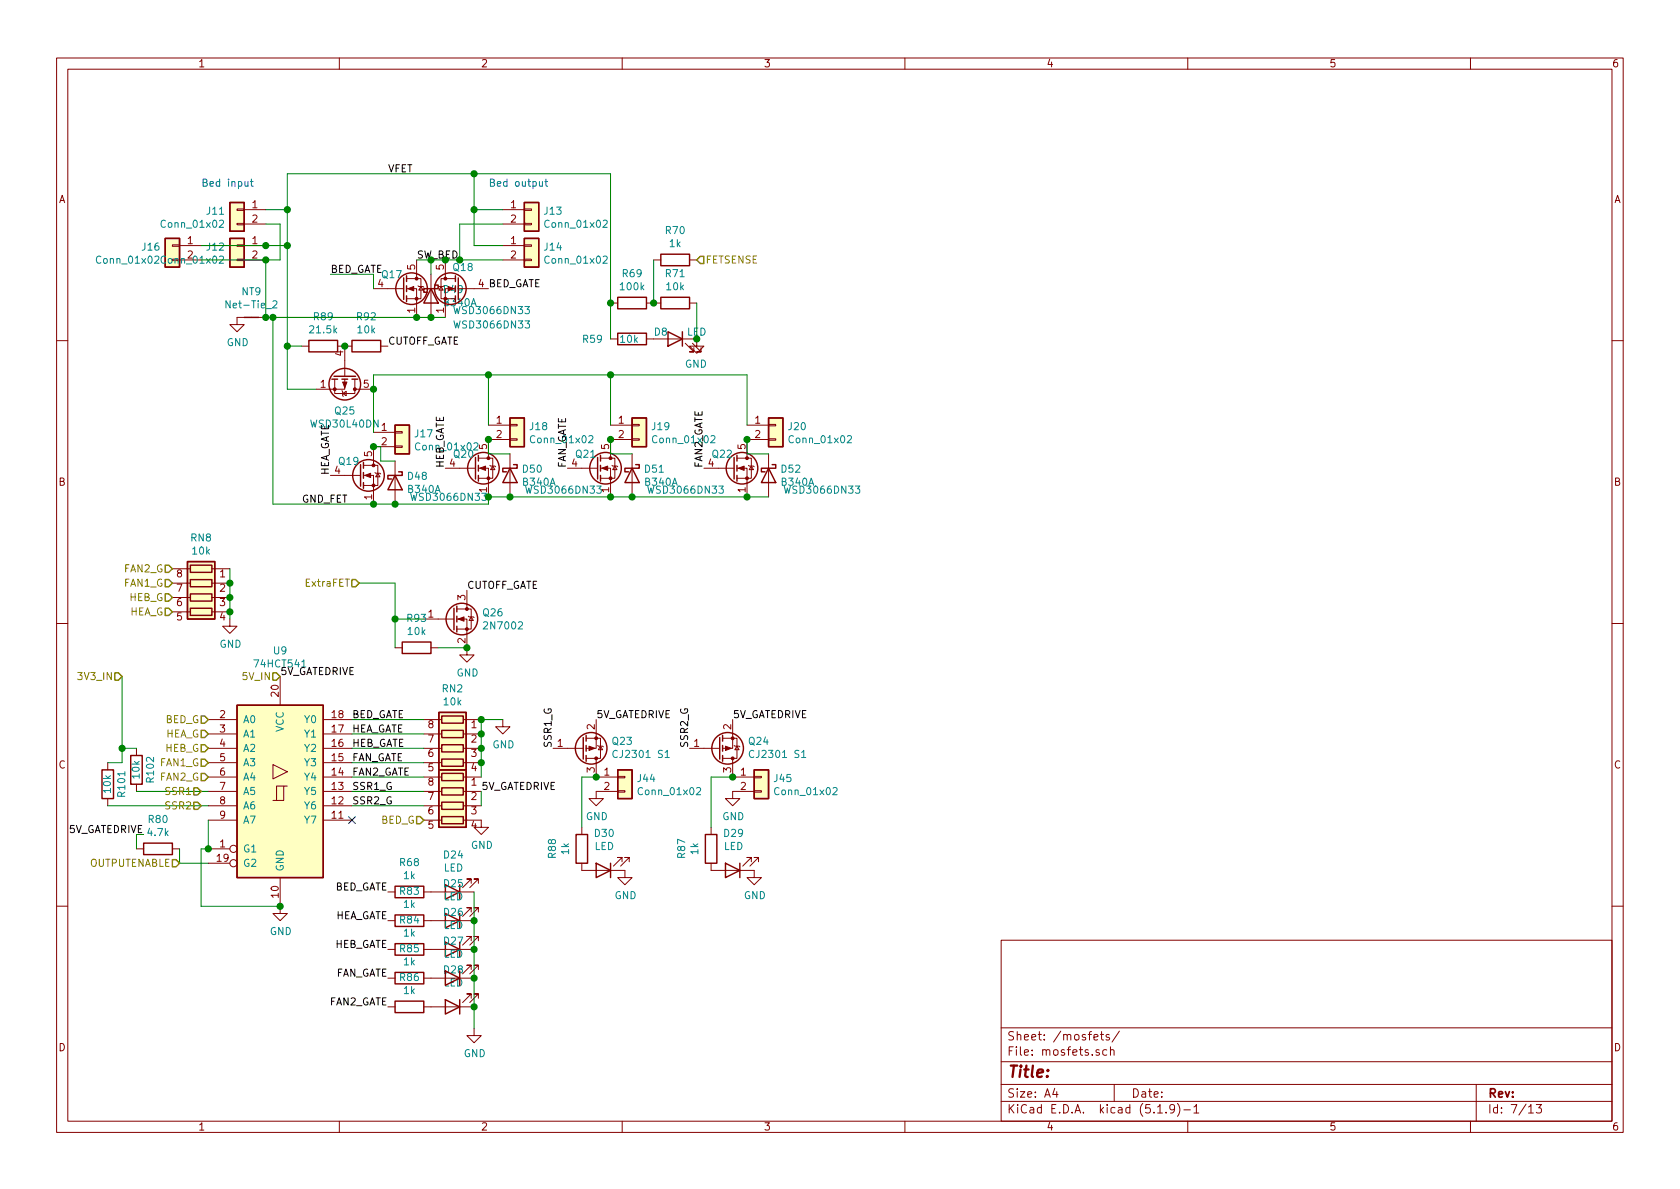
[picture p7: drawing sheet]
EESchema Schematic File Version 4
EELAYER 30 0
EELAYER END
$Descr A4 11693 8268
encoding utf-8
Sheet 3 13
Title ""
Date ""
Rev ""
Comp ""
Comment1 ""
Comment2 ""
Comment3 ""
Comment4 ""
$EndDescr
$Comp
L Transistor_FET:CSD19537Q3 Q?
U 1 1
P 2800 2000
AR Path="/6125523B" Ref="Q?"  Part="1" 
AR Path="/612538A5/6125523B" Ref="Q17"  Part="1" 
F 0 "Q17" H 2650 2100 50  0000 L CNN
F 1 "WSD3066DN33" H 3150 1850 50  0000 L CNN
F 2 "Package_SON:VSON-8_3.3x3.3mm_P0.65mm_NexFET" H 3000 1925 50  0001 L CIN
F 3 "https://datasheet.lcsc.com/lcsc/1809211428_Winsok-Semicon-WSD3066DN33_C148386.pdf" V 2800 2000 50  0001 L CNN
	1    2800 2000
	1    0    0    -1  
$EndComp
$Comp
L Connector_Generic:Conn_01x02 J?
U 1 1
P 3700 1700
AR Path="/6125E0F5" Ref="J?"  Part="1" 
AR Path="/612538A5/6125E0F5" Ref="J14"  Part="1" 
F 0 "J14" H 3780 1692 50  0000 L CNN
F 1 "Conn_01x02" H 3780 1601 50  0000 L CNN
F 2 "smoothieparts:XT30" H 3700 1700 50  0001 C CNN
F 3 "~" H 3700 1700 50  0001 C CNN
	1    3700 1700
	1    0    0    -1  
$EndComp
$Comp
L Connector_Generic:Conn_01x02 J?
U 1 1
P 3700 1450
AR Path="/6125E0FB" Ref="J?"  Part="1" 
AR Path="/612538A5/6125E0FB" Ref="J13"  Part="1" 
F 0 "J13" H 3780 1442 50  0000 L CNN
F 1 "Conn_01x02" H 3780 1351 50  0000 L CNN
F 2 "Connector_PinHeader_2.54mm:PinHeader_1x02_P2.54mm_Vertical" H 3700 1450 50  0001 C CNN
F 3 "~" H 3700 1450 50  0001 C CNN
	1    3700 1450
	1    0    0    -1  
$EndComp
$Comp
L Connector_Generic:Conn_01x02 J?
U 1 1
P 1650 1700
AR Path="/6125F42D" Ref="J?"  Part="1" 
AR Path="/612538A5/6125F42D" Ref="J12"  Part="1" 
F 0 "J12" H 1730 1692 50  0000 L CNN
F 1 "Conn_01x02" H 1730 1601 50  0000 L CNN
F 2 "smoothieparts:XT30" H 1650 1700 50  0001 C CNN
F 3 "~" H 1650 1700 50  0001 C CNN
	1    1650 1700
	-1   0    0    -1  
$EndComp
$Comp
L Connector_Generic:Conn_01x02 J?
U 1 1
P 1650 1450
AR Path="/6125F433" Ref="J?"  Part="1" 
AR Path="/612538A5/6125F433" Ref="J11"  Part="1" 
F 0 "J11" H 1730 1442 50  0000 L CNN
F 1 "Conn_01x02" H 1730 1351 50  0000 L CNN
F 2 "Connector_PinHeader_2.54mm:PinHeader_1x02_P2.54mm_Vertical" H 1650 1450 50  0001 C CNN
F 3 "~" H 1650 1450 50  0001 C CNN
	1    1650 1450
	-1   0    0    -1  
$EndComp
Wire Wire Line
	3500 1700 3300 1700
Wire Wire Line
	3300 1700 3300 1450
Wire Wire Line
	3300 1200 2000 1200
Wire Wire Line
	2000 1200 2000 1450
Wire Wire Line
	2000 1700 1850 1700
Wire Wire Line
	1850 1450 2000 1450
Connection ~ 2000 1450
Wire Wire Line
	2000 1450 2000 1700
Wire Wire Line
	3500 1450 3300 1450
Connection ~ 3300 1450
Wire Wire Line
	3300 1450 3300 1200
Text Notes 1400 1300 0    50   ~ 0
Bed input
Text Notes 3400 1300 0    50   ~ 0
Bed output
$Comp
L Transistor_FET:CSD19537Q3 Q?
U 1 1
P 3200 2000
AR Path="/6126756B" Ref="Q?"  Part="1" 
AR Path="/612538A5/6126756B" Ref="Q18"  Part="1" 
F 0 "Q18" H 3100 2150 50  0000 L CNN
F 1 "WSD3066DN33" H 2700 1750 50  0000 L CNN
F 2 "Package_SON:VSON-8_3.3x3.3mm_P0.65mm_NexFET" H 3400 1925 50  0001 L CIN
F 3 "https://datasheet.lcsc.com/lcsc/1809211428_Winsok-Semicon-WSD3066DN33_C148386.pdf" V 3200 2000 50  0001 L CNN
	1    3200 2000
	-1   0    0    -1  
$EndComp
Wire Wire Line
	3500 1800 3200 1800
Wire Wire Line
	3500 1550 3200 1550
Wire Wire Line
	3200 1550 3200 1800
Connection ~ 3200 1800
Wire Wire Line
	3200 1800 3100 1800
Wire Wire Line
	3100 1800 3000 1800
Connection ~ 3100 1800
Wire Wire Line
	3100 2200 3000 2200
Wire Wire Line
	1850 2200 1850 1800
Connection ~ 2900 2200
$Comp
L power:GND #PWR05
U 1 1
P 1650 2200
F 0 "#PWR05" H 1650 1950 50  0001 C CNN
F 1 "GND" H 1655 2027 50  0000 C CNN
F 2 "" H 1650 2200 50  0001 C CNN
F 3 "" H 1650 2200 50  0001 C CNN
	1    1650 2200
	1    0    0    -1  
$EndComp
Connection ~ 1850 2200
Wire Wire Line
	2600 2000 2600 1900
Wire Wire Line
	2600 1900 2300 1900
Text Label 3400 2000 0    50   ~ 0
BED_GATE
Text Label 2300 1900 0    50   ~ 0
BED_GATE
$Comp
L 74xx:74HCT541 U9
U 1 1
P 1950 5500
F 0 "U9" H 1950 6481 50  0000 C CNN
F 1 "74HCT541" H 1950 6390 50  0000 C CNN
F 2 "Package_SO:TSSOP-20_4.4x6.5mm_P0.65mm" H 1950 5500 50  0001 C CNN
F 3 "http://www.ti.com/lit/gpn/sn74HCT541" H 1950 5500 50  0001 C CNN
	1    1950 5500
	1    0    0    -1  
$EndComp
Wire Wire Line
	1850 1550 1950 1550
Wire Wire Line
	1950 1550 1950 1800
Wire Wire Line
	1950 1800 1850 1800
Connection ~ 1850 1800
Text Label 2450 5000 0    50   ~ 0
BED_GATE
Text Label 2450 5100 0    50   ~ 0
HEA_GATE
Text Label 2450 5200 0    50   ~ 0
HEB_GATE
Text Label 2450 5300 0    50   ~ 0
FAN_GATE
$Comp
L power:GND #PWR04
U 1 1
P 1950 6300
F 0 "#PWR04" H 1950 6050 50  0001 C CNN
F 1 "GND" H 1955 6127 50  0000 C CNN
F 2 "" H 1950 6300 50  0001 C CNN
F 3 "" H 1950 6300 50  0001 C CNN
	1    1950 6300
	1    0    0    -1  
$EndComp
$Comp
L Transistor_FET:CSD19537Q3 Q?
U 1 1
P 2500 3300
AR Path="/612E2D93" Ref="Q?"  Part="1" 
AR Path="/612538A5/612E2D93" Ref="Q19"  Part="1" 
F 0 "Q19" H 2350 3400 50  0000 L CNN
F 1 "WSD3066DN33" H 2850 3150 50  0000 L CNN
F 2 "Package_SON:VSON-8_3.3x3.3mm_P0.65mm_NexFET" H 2700 3225 50  0001 L CIN
F 3 "https://datasheet.lcsc.com/lcsc/1809211428_Winsok-Semicon-WSD3066DN33_C148386.pdf" V 2500 3300 50  0001 L CNN
	1    2500 3300
	1    0    0    -1  
$EndComp
$Comp
L Transistor_FET:CSD19537Q3 Q?
U 1 1
P 3300 3250
AR Path="/61306091" Ref="Q?"  Part="1" 
AR Path="/612538A5/61306091" Ref="Q20"  Part="1" 
F 0 "Q20" H 3150 3350 50  0000 L CNN
F 1 "WSD3066DN33" H 3650 3100 50  0000 L CNN
F 2 "Package_SON:VSON-8_3.3x3.3mm_P0.65mm_NexFET" H 3500 3175 50  0001 L CIN
F 3 "https://datasheet.lcsc.com/lcsc/1809211428_Winsok-Semicon-WSD3066DN33_C148386.pdf" V 3300 3250 50  0001 L CNN
	1    3300 3250
	1    0    0    -1  
$EndComp
$Comp
L Transistor_FET:CSD19537Q3 Q?
U 1 1
P 4150 3250
AR Path="/61306E46" Ref="Q?"  Part="1" 
AR Path="/612538A5/61306E46" Ref="Q21"  Part="1" 
F 0 "Q21" H 4000 3350 50  0000 L CNN
F 1 "WSD3066DN33" H 4500 3100 50  0000 L CNN
F 2 "Package_SON:VSON-8_3.3x3.3mm_P0.65mm_NexFET" H 4350 3175 50  0001 L CIN
F 3 "https://datasheet.lcsc.com/lcsc/1809211428_Winsok-Semicon-WSD3066DN33_C148386.pdf" V 4150 3250 50  0001 L CNN
	1    4150 3250
	1    0    0    -1  
$EndComp
$Comp
L Transistor_FET:CSD19537Q3 Q?
U 1 1
P 5100 3250
AR Path="/613075E7" Ref="Q?"  Part="1" 
AR Path="/612538A5/613075E7" Ref="Q22"  Part="1" 
F 0 "Q22" H 4950 3350 50  0000 L CNN
F 1 "WSD3066DN33" H 5450 3100 50  0000 L CNN
F 2 "Package_SON:VSON-8_3.3x3.3mm_P0.65mm_NexFET" H 5300 3175 50  0001 L CIN
F 3 "https://datasheet.lcsc.com/lcsc/1809211428_Winsok-Semicon-WSD3066DN33_C148386.pdf" V 5100 3250 50  0001 L CNN
	1    5100 3250
	1    0    0    -1  
$EndComp
$Comp
L Device:R_Pack04 RN2
U 1 1
P 3150 5200
F 0 "RN2" V 2733 5200 50  0000 C CNN
F 1 "10k" V 2824 5200 50  0000 C CNN
F 2 "Resistor_SMD:R_Array_Concave_4x0603" V 3425 5200 50  0001 C CNN
F 3 "~" H 3150 5200 50  0001 C CNN
	1    3150 5200
	0    -1   1    0   
$EndComp
Wire Wire Line
	2950 5300 2450 5300
Wire Wire Line
	2450 5200 2950 5200
Text Label 2450 5400 0    50   ~ 0
FAN2_GATE
Wire Wire Line
	2450 5400 2950 5400
Wire Wire Line
	2950 5100 2450 5100
Wire Wire Line
	3350 5100 3350 5200
Connection ~ 3350 5200
Wire Wire Line
	3350 5200 3350 5300
Connection ~ 3350 5300
Wire Wire Line
	3350 5300 3350 5400
$Comp
L Connector_Generic:Conn_01x02 J?
U 1 1
P 4450 2950
AR Path="/613161CE" Ref="J?"  Part="1" 
AR Path="/612538A5/613161CE" Ref="J19"  Part="1" 
F 0 "J19" H 4530 2942 50  0000 L CNN
F 1 "Conn_01x02" H 4530 2851 50  0000 L CNN
F 2 "Connector_Molex:Molex_KK-254_AE-6410-02A_1x02_P2.54mm_Vertical" H 4450 2950 50  0001 C CNN
F 3 "~" H 4450 2950 50  0001 C CNN
	1    4450 2950
	1    0    0    -1  
$EndComp
$Comp
L Connector_Generic:Conn_01x02 J?
U 1 1
P 5400 2950
AR Path="/61317005" Ref="J?"  Part="1" 
AR Path="/612538A5/61317005" Ref="J20"  Part="1" 
F 0 "J20" H 5480 2942 50  0000 L CNN
F 1 "Conn_01x02" H 5480 2851 50  0000 L CNN
F 2 "Connector_Molex:Molex_KK-254_AE-6410-02A_1x02_P2.54mm_Vertical" H 5400 2950 50  0001 C CNN
F 3 "~" H 5400 2950 50  0001 C CNN
	1    5400 2950
	1    0    0    -1  
$EndComp
Wire Wire Line
	5200 2950 5200 2600
Wire Wire Line
	5200 2600 4250 2600
Wire Wire Line
	4250 2950 4250 2600
Connection ~ 4250 2600
Wire Wire Line
	4250 2600 3400 2600
$Comp
L Connector_Generic:Conn_01x02 J?
U 1 1
P 2800 3000
AR Path="/6131A6B6" Ref="J?"  Part="1" 
AR Path="/612538A5/6131A6B6" Ref="J17"  Part="1" 
F 0 "J17" H 2880 2992 50  0000 L CNN
F 1 "Conn_01x02" H 2880 2901 50  0000 L CNN
F 2 "smoothieparts:CONN_SFET" H 2800 3000 50  0001 C CNN
F 3 "~" H 2800 3000 50  0001 C CNN
	1    2800 3000
	1    0    0    -1  
$EndComp
$Comp
L Connector_Generic:Conn_01x02 J?
U 1 1
P 3600 2950
AR Path="/6131B16D" Ref="J?"  Part="1" 
AR Path="/612538A5/6131B16D" Ref="J18"  Part="1" 
F 0 "J18" H 3680 2942 50  0000 L CNN
F 1 "Conn_01x02" H 3680 2851 50  0000 L CNN
F 2 "smoothieparts:CONN_SFET" H 3600 2950 50  0001 C CNN
F 3 "~" H 3600 2950 50  0001 C CNN
	1    3600 2950
	1    0    0    -1  
$EndComp
Wire Wire Line
	3400 2950 3400 2600
Connection ~ 3400 2600
Wire Wire Line
	3400 2600 2600 2600
Wire Wire Line
	2600 3000 2600 2700
Wire Wire Line
	2600 3500 2750 3500
Wire Wire Line
	3400 3500 3400 3450
Connection ~ 2600 3500
Wire Wire Line
	3400 3450 3550 3450
Connection ~ 3400 3450
Connection ~ 4250 3450
Wire Wire Line
	4250 3450 4400 3450
Text Label 3950 3250 1    50   ~ 0
FAN_GATE
Text Label 4900 3250 1    50   ~ 0
FAN2_GATE
Text Label 2300 3300 1    50   ~ 0
HEA_GATE
Text Label 3100 3250 1    50   ~ 0
HEB_GATE
Wire Wire Line
	2600 3500 1900 3500
$Comp
L Device:Net-Tie_2 NT9
U 1 1
P 1750 2200
F 0 "NT9" H 1750 2381 50  0000 C CNN
F 1 "Net-Tie_2" H 1750 2290 50  0000 C CNN
F 2 "NetTie:NetTie-2_SMD_Pad0.5mm" H 1750 2200 50  0001 C CNN
F 3 "~" H 1750 2200 50  0001 C CNN
	1    1750 2200
	1    0    0    -1  
$EndComp
Wire Wire Line
	1850 2200 1900 2200
Text HLabel 1450 5000 0    50   Input ~ 0
BED_G
Text HLabel 1450 5100 0    50   Input ~ 0
HEA_G
Text HLabel 1450 5200 0    50   Input ~ 0
HEB_G
Text HLabel 1450 5300 0    50   Input ~ 0
FAN1_G
Text HLabel 1450 5400 0    50   Input ~ 0
FAN2_G
Text HLabel 850  4700 0    50   Input ~ 0
3V3_IN
Text HLabel 1400 5500 0    50   Input ~ 0
SSR1
Text HLabel 1400 5600 0    50   Input ~ 0
SSR2
Text HLabel 2500 4050 0    50   Input ~ 0
ExtraFET
Wire Wire Line
	2950 5500 2450 5500
Wire Wire Line
	2950 5600 2450 5600
$Comp
L Device:R R?
U 1 1
P 4400 2350
AR Path="/6313B650" Ref="R?"  Part="1" 
AR Path="/612538A5/6313B650" Ref="R59"  Part="1" 
F 0 "R59" V 4400 2550 50  0000 L CNN
F 1 "10k" V 4400 2300 50  0000 L CNN
F 2 "Resistor_SMD:R_0402_1005Metric" V 4330 2350 50  0001 C CNN
F 3 "~" H 4400 2350 50  0001 C CNN
	1    4400 2350
	0    -1   1    0   
$EndComp
$Comp
L Device:LED D?
U 1 1
P 4700 2350
AR Path="/6313B656" Ref="D?"  Part="1" 
AR Path="/612538A5/6313B656" Ref="D8"  Part="1" 
F 0 "D8" H 4800 2400 50  0000 C CNN
F 1 "LED" H 4550 2400 50  0000 C CNN
F 2 "LED_SMD:LED_0603_1608Metric" H 4700 2350 50  0001 C CNN
F 3 "~" H 4700 2350 50  0001 C CNN
	1    4700 2350
	-1   0    0    -1  
$EndComp
$Comp
L power:GND #PWR?
U 1 1
P 4850 2350
AR Path="/6313B65C" Ref="#PWR?"  Part="1" 
AR Path="/60D8BE45/6313B65C" Ref="#PWR?"  Part="1" 
AR Path="/612538A5/6313B65C" Ref="#PWR042"  Part="1" 
F 0 "#PWR042" H 4850 2100 50  0001 C CNN
F 1 "GND" H 4855 2177 50  0000 C CNN
F 2 "" H 4850 2350 50  0001 C CNN
F 3 "" H 4850 2350 50  0001 C CNN
	1    4850 2350
	-1   0    0    -1  
$EndComp
$Comp
L Device:R R69
U 1 1
P 4400 2100
F 0 "R69" V 4193 2100 50  0000 C CNN
F 1 "100k" V 4284 2100 50  0000 C CNN
F 2 "Resistor_SMD:R_0402_1005Metric" V 4330 2100 50  0001 C CNN
F 3 "~" H 4400 2100 50  0001 C CNN
	1    4400 2100
	0    1    1    0   
$EndComp
$Comp
L Device:R R71
U 1 1
P 4700 2100
F 0 "R71" V 4493 2100 50  0000 C CNN
F 1 "10k" V 4584 2100 50  0000 C CNN
F 2 "Resistor_SMD:R_0402_1005Metric" V 4630 2100 50  0001 C CNN
F 3 "~" H 4700 2100 50  0001 C CNN
	1    4700 2100
	0    1    1    0   
$EndComp
Wire Wire Line
	4850 2100 4850 2350
Connection ~ 4850 2350
Wire Wire Line
	4250 2100 4250 2350
$Comp
L Device:R R70
U 1 1
P 4700 1800
F 0 "R70" V 4493 1800 50  0000 C CNN
F 1 "1k" V 4584 1800 50  0000 C CNN
F 2 "Resistor_SMD:R_0402_1005Metric" V 4630 1800 50  0001 C CNN
F 3 "~" H 4700 1800 50  0001 C CNN
	1    4700 1800
	0    1    1    0   
$EndComp
Wire Wire Line
	4550 1800 4550 2100
Connection ~ 4550 2100
Text HLabel 4850 1800 2    50   Input ~ 0
FETSENSE
Text HLabel 1250 6000 0    50   Input ~ 0
OUTPUTENABLE
Wire Wire Line
	850  4700 850  5200
$Comp
L Device:R R80
U 1 1
P 1100 5900
F 0 "R80" V 893 5900 50  0000 C CNN
F 1 "4.7k" V 984 5900 50  0000 C CNN
F 2 "Resistor_SMD:R_0402_1005Metric" V 1030 5900 50  0001 C CNN
F 3 "~" H 1100 5900 50  0001 C CNN
	1    1100 5900
	0    1    1    0   
$EndComp
Wire Wire Line
	3350 5100 3350 5000
Connection ~ 3350 5100
Wire Wire Line
	2950 5000 2450 5000
Wire Wire Line
	1250 6000 1450 6000
Wire Wire Line
	1450 5900 1400 5900
Wire Wire Line
	1400 6300 1950 6300
Wire Wire Line
	1400 5900 1400 6300
Connection ~ 1950 6300
Wire Wire Line
	3350 5000 3500 5000
Connection ~ 3350 5000
$Comp
L power:GND #PWR0118
U 1 1
P 3500 5000
F 0 "#PWR0118" H 3500 4750 50  0001 C CNN
F 1 "GND" H 3505 4827 50  0000 C CNN
F 2 "" H 3500 5000 50  0001 C CNN
F 3 "" H 3500 5000 50  0001 C CNN
	1    3500 5000
	1    0    0    -1  
$EndComp
$Comp
L Transistor_FET:AO3401A Q23
U 1 1
P 4050 5200
F 0 "Q23" H 4254 5154 50  0000 L CNN
F 1 "CJ2301 S1" H 4254 5245 50  0000 L CNN
F 2 "Package_TO_SOT_SMD:SOT-23" H 4250 5125 50  0001 L CIN
F 3 "http://www.aosmd.com/pdfs/datasheet/AO3401A.pdf" H 4050 5200 50  0001 L CNN
	1    4050 5200
	1    0    0    1   
$EndComp
$Comp
L Transistor_FET:AO3401A Q24
U 1 1
P 5000 5200
F 0 "Q24" H 5204 5154 50  0000 L CNN
F 1 "CJ2301 S1" H 5204 5245 50  0000 L CNN
F 2 "Package_TO_SOT_SMD:SOT-23" H 5200 5125 50  0001 L CIN
F 3 "http://www.aosmd.com/pdfs/datasheet/AO3401A.pdf" H 5000 5200 50  0001 L CNN
	1    5000 5200
	1    0    0    1   
$EndComp
Text HLabel 1950 4700 0    50   Input ~ 0
5V_IN
Text Label 1950 4700 0    50   ~ 0
5V_GATEDRIVE
Text Label 3350 5500 0    50   ~ 0
5V_GATEDRIVE
Text Label 5100 5000 0    50   ~ 0
5V_GATEDRIVE
Text Label 4150 5000 0    50   ~ 0
5V_GATEDRIVE
Text Label 3850 5200 1    50   ~ 0
SSR1_G
Text Label 4800 5200 1    50   ~ 0
SSR2_G
$Comp
L Connector_Generic:Conn_01x02 J?
U 1 1
P 4350 5400
AR Path="/63B6D3F0" Ref="J?"  Part="1" 
AR Path="/612538A5/63B6D3F0" Ref="J44"  Part="1" 
F 0 "J44" H 4430 5392 50  0000 L CNN
F 1 "Conn_01x02" H 4430 5301 50  0000 L CNN
F 2 "Connector_PinHeader_2.54mm:PinHeader_1x02_P2.54mm_Vertical" H 4350 5400 50  0001 C CNN
F 3 "~" H 4350 5400 50  0001 C CNN
	1    4350 5400
	1    0    0    -1  
$EndComp
$Comp
L Connector_Generic:Conn_01x02 J?
U 1 1
P 5300 5400
AR Path="/63B70186" Ref="J?"  Part="1" 
AR Path="/612538A5/63B70186" Ref="J45"  Part="1" 
F 0 "J45" H 5380 5392 50  0000 L CNN
F 1 "Conn_01x02" H 5380 5301 50  0000 L CNN
F 2 "Connector_PinHeader_2.54mm:PinHeader_1x02_P2.54mm_Vertical" H 5300 5400 50  0001 C CNN
F 3 "~" H 5300 5400 50  0001 C CNN
	1    5300 5400
	1    0    0    -1  
$EndComp
$Comp
L power:GND #PWR0147
U 1 1
P 4150 5500
F 0 "#PWR0147" H 4150 5250 50  0001 C CNN
F 1 "GND" H 4155 5327 50  0000 C CNN
F 2 "" H 4150 5500 50  0001 C CNN
F 3 "" H 4150 5500 50  0001 C CNN
	1    4150 5500
	1    0    0    -1  
$EndComp
$Comp
L power:GND #PWR0148
U 1 1
P 5100 5500
F 0 "#PWR0148" H 5100 5250 50  0001 C CNN
F 1 "GND" H 5105 5327 50  0000 C CNN
F 2 "" H 5100 5500 50  0001 C CNN
F 3 "" H 5100 5500 50  0001 C CNN
	1    5100 5500
	1    0    0    -1  
$EndComp
Text Label 2450 5500 0    50   ~ 0
SSR1_G
Text Label 2450 5600 0    50   ~ 0
SSR2_G
Wire Wire Line
	1900 3500 1900 2200
Connection ~ 1900 2200
Wire Wire Line
	1900 2200 2900 2200
Connection ~ 2000 1700
Text Label 2700 1200 0    50   ~ 0
VFET
Text Label 2900 1800 0    50   ~ 0
SW_BED
Text Label 2100 3500 0    50   ~ 0
GND_FET
Text Label 2700 6200 2    50   ~ 0
BED_GATE
Text Label 2700 6400 2    50   ~ 0
HEA_GATE
Text Label 2700 6600 2    50   ~ 0
HEB_GATE
Text Label 2700 6800 2    50   ~ 0
FAN_GATE
Text Label 2700 7000 2    50   ~ 0
FAN2_GATE
$Comp
L Device:LED D24
U 1 1
P 3150 6200
F 0 "D24" H 3143 5945 50  0000 C CNN
F 1 "LED" H 3143 6036 50  0000 C CNN
F 2 "LED_SMD:LED_0603_1608Metric" H 3150 6200 50  0001 C CNN
F 3 "~" H 3150 6200 50  0001 C CNN
	1    3150 6200
	-1   0    0    1   
$EndComp
$Comp
L Device:R R68
U 1 1
P 2850 6200
F 0 "R68" V 2643 6200 50  0000 C CNN
F 1 "1k" V 2734 6200 50  0000 C CNN
F 2 "Resistor_SMD:R_0402_1005Metric" V 2780 6200 50  0001 C CNN
F 3 "~" H 2850 6200 50  0001 C CNN
	1    2850 6200
	0    1    1    0   
$EndComp
$Comp
L Device:R R83
U 1 1
P 2850 6400
F 0 "R83" V 2643 6400 50  0000 C CNN
F 1 "1k" V 2734 6400 50  0000 C CNN
F 2 "Resistor_SMD:R_0402_1005Metric" V 2780 6400 50  0001 C CNN
F 3 "~" H 2850 6400 50  0001 C CNN
	1    2850 6400
	0    1    1    0   
$EndComp
$Comp
L Device:R R84
U 1 1
P 2850 6600
F 0 "R84" V 2643 6600 50  0000 C CNN
F 1 "1k" V 2734 6600 50  0000 C CNN
F 2 "Resistor_SMD:R_0402_1005Metric" V 2780 6600 50  0001 C CNN
F 3 "~" H 2850 6600 50  0001 C CNN
	1    2850 6600
	0    1    1    0   
$EndComp
$Comp
L Device:R R85
U 1 1
P 2850 6800
F 0 "R85" V 2643 6800 50  0000 C CNN
F 1 "1k" V 2734 6800 50  0000 C CNN
F 2 "Resistor_SMD:R_0402_1005Metric" V 2780 6800 50  0001 C CNN
F 3 "~" H 2850 6800 50  0001 C CNN
	1    2850 6800
	0    1    1    0   
$EndComp
$Comp
L Device:R R86
U 1 1
P 2850 7000
F 0 "R86" V 2643 7000 50  0000 C CNN
F 1 "1k" V 2734 7000 50  0000 C CNN
F 2 "Resistor_SMD:R_0402_1005Metric" V 2780 7000 50  0001 C CNN
F 3 "~" H 2850 7000 50  0001 C CNN
	1    2850 7000
	0    1    1    0   
$EndComp
$Comp
L Device:LED D25
U 1 1
P 3150 6400
F 0 "D25" H 3143 6145 50  0000 C CNN
F 1 "LED" H 3143 6236 50  0000 C CNN
F 2 "LED_SMD:LED_0603_1608Metric" H 3150 6400 50  0001 C CNN
F 3 "~" H 3150 6400 50  0001 C CNN
	1    3150 6400
	-1   0    0    1   
$EndComp
$Comp
L Device:LED D26
U 1 1
P 3150 6600
F 0 "D26" H 3143 6345 50  0000 C CNN
F 1 "LED" H 3143 6436 50  0000 C CNN
F 2 "LED_SMD:LED_0603_1608Metric" H 3150 6600 50  0001 C CNN
F 3 "~" H 3150 6600 50  0001 C CNN
	1    3150 6600
	-1   0    0    1   
$EndComp
$Comp
L Device:LED D27
U 1 1
P 3150 6800
F 0 "D27" H 3143 6545 50  0000 C CNN
F 1 "LED" H 3143 6636 50  0000 C CNN
F 2 "LED_SMD:LED_0603_1608Metric" H 3150 6800 50  0001 C CNN
F 3 "~" H 3150 6800 50  0001 C CNN
	1    3150 6800
	-1   0    0    1   
$EndComp
$Comp
L Device:LED D28
U 1 1
P 3150 7000
F 0 "D28" H 3143 6745 50  0000 C CNN
F 1 "LED" H 3143 6836 50  0000 C CNN
F 2 "LED_SMD:LED_0603_1608Metric" H 3150 7000 50  0001 C CNN
F 3 "~" H 3150 7000 50  0001 C CNN
	1    3150 7000
	-1   0    0    1   
$EndComp
Wire Wire Line
	3300 6200 3300 6400
Connection ~ 3300 6400
Wire Wire Line
	3300 6400 3300 6600
Connection ~ 3300 6600
Wire Wire Line
	3300 6600 3300 6800
Connection ~ 3300 6800
Wire Wire Line
	3300 6800 3300 7000
Connection ~ 3300 7000
Wire Wire Line
	3300 7000 3300 7150
$Comp
L power:GND #PWR064
U 1 1
P 3300 7150
F 0 "#PWR064" H 3300 6900 50  0001 C CNN
F 1 "GND" H 3305 6977 50  0000 C CNN
F 2 "" H 3300 7150 50  0001 C CNN
F 3 "" H 3300 7150 50  0001 C CNN
	1    3300 7150
	1    0    0    -1  
$EndComp
$Comp
L Device:R R87
U 1 1
P 4950 5900
F 0 "R87" V 4743 5900 50  0000 C CNN
F 1 "1k" V 4834 5900 50  0000 C CNN
F 2 "Resistor_SMD:R_0402_1005Metric" V 4880 5900 50  0001 C CNN
F 3 "~" H 4950 5900 50  0001 C CNN
	1    4950 5900
	1    0    0    -1  
$EndComp
Wire Wire Line
	5100 5400 4950 5400
Wire Wire Line
	4950 5400 4950 5750
Connection ~ 5100 5400
$Comp
L Device:LED D29
U 1 1
P 5100 6050
F 0 "D29" H 5093 5795 50  0000 C CNN
F 1 "LED" H 5093 5886 50  0000 C CNN
F 2 "LED_SMD:LED_0603_1608Metric" H 5100 6050 50  0001 C CNN
F 3 "~" H 5100 6050 50  0001 C CNN
	1    5100 6050
	-1   0    0    1   
$EndComp
$Comp
L power:GND #PWR065
U 1 1
P 5250 6050
F 0 "#PWR065" H 5250 5800 50  0001 C CNN
F 1 "GND" H 5255 5877 50  0000 C CNN
F 2 "" H 5250 6050 50  0001 C CNN
F 3 "" H 5250 6050 50  0001 C CNN
	1    5250 6050
	1    0    0    -1  
$EndComp
$Comp
L Device:R R88
U 1 1
P 4050 5900
F 0 "R88" V 3843 5900 50  0000 C CNN
F 1 "1k" V 3934 5900 50  0000 C CNN
F 2 "Resistor_SMD:R_0402_1005Metric" V 3980 5900 50  0001 C CNN
F 3 "~" H 4050 5900 50  0001 C CNN
	1    4050 5900
	1    0    0    -1  
$EndComp
$Comp
L Device:LED D30
U 1 1
P 4200 6050
F 0 "D30" H 4193 5795 50  0000 C CNN
F 1 "LED" H 4193 5886 50  0000 C CNN
F 2 "LED_SMD:LED_0603_1608Metric" H 4200 6050 50  0001 C CNN
F 3 "~" H 4200 6050 50  0001 C CNN
	1    4200 6050
	-1   0    0    1   
$EndComp
$Comp
L power:GND #PWR066
U 1 1
P 4350 6050
F 0 "#PWR066" H 4350 5800 50  0001 C CNN
F 1 "GND" H 4355 5877 50  0000 C CNN
F 2 "" H 4350 6050 50  0001 C CNN
F 3 "" H 4350 6050 50  0001 C CNN
	1    4350 6050
	1    0    0    -1  
$EndComp
Wire Wire Line
	4150 5400 4050 5400
Wire Wire Line
	4050 5400 4050 5750
Connection ~ 4150 5400
Wire Wire Line
	3350 5500 3350 5600
$Comp
L Device:R_Pack04 RN5
U 1 1
P 3150 5600
F 0 "RN5" V 2733 5600 50  0000 C CNN
F 1 "10k" V 2824 5600 50  0000 C CNN
F 2 "Resistor_SMD:R_Array_Concave_4x0603" V 3425 5600 50  0001 C CNN
F 3 "~" H 3150 5600 50  0001 C CNN
	1    3150 5600
	0    -1   1    0   
$EndComp
$Comp
L Diode:B340 D?
U 1 1
P 2750 3350
AR Path="/631D7D17/61692D12" Ref="D?"  Part="1" 
AR Path="/612538A5/61692D12" Ref="D48"  Part="1" 
F 0 "D48" V 2704 3430 50  0000 L CNN
F 1 "B340A" V 2795 3430 50  0000 L CNN
F 2 "Diode_SMD:D_SMA" H 2750 3175 50  0001 C CNN
F 3 "http://www.jameco.com/Jameco/Products/ProdDS/1538777.pdf" H 2750 3350 50  0001 C CNN
	1    2750 3350
	0    1    1    0   
$EndComp
Wire Wire Line
	2750 3200 2650 3200
Wire Wire Line
	2650 3200 2650 3100
Wire Wire Line
	2650 3100 2600 3100
Connection ~ 2600 3100
Connection ~ 3550 3450
Wire Wire Line
	3550 3450 4250 3450
Wire Wire Line
	3550 3150 3400 3150
Wire Wire Line
	3400 3150 3400 3050
Connection ~ 3400 3050
$Comp
L Diode:B340 D?
U 1 1
P 3550 3300
AR Path="/631D7D17/61696B67" Ref="D?"  Part="1" 
AR Path="/612538A5/61696B67" Ref="D50"  Part="1" 
F 0 "D50" V 3504 3380 50  0000 L CNN
F 1 "B340A" V 3595 3380 50  0000 L CNN
F 2 "Diode_SMD:D_SMA" H 3550 3125 50  0001 C CNN
F 3 "http://www.jameco.com/Jameco/Products/ProdDS/1538777.pdf" H 3550 3300 50  0001 C CNN
	1    3550 3300
	0    1    1    0   
$EndComp
$Comp
L Diode:B340 D?
U 1 1
P 4400 3300
AR Path="/631D7D17/6169BF18" Ref="D?"  Part="1" 
AR Path="/612538A5/6169BF18" Ref="D51"  Part="1" 
F 0 "D51" V 4354 3380 50  0000 L CNN
F 1 "B340A" V 4445 3380 50  0000 L CNN
F 2 "Diode_SMD:D_SMA" H 4400 3125 50  0001 C CNN
F 3 "http://www.jameco.com/Jameco/Products/ProdDS/1538777.pdf" H 4400 3300 50  0001 C CNN
	1    4400 3300
	0    1    1    0   
$EndComp
Wire Wire Line
	4400 3150 4250 3150
Wire Wire Line
	4250 3150 4250 3050
Connection ~ 4250 3050
$Comp
L Diode:B340 D?
U 1 1
P 5350 3300
AR Path="/631D7D17/616A04D1" Ref="D?"  Part="1" 
AR Path="/612538A5/616A04D1" Ref="D52"  Part="1" 
F 0 "D52" V 5304 3380 50  0000 L CNN
F 1 "B340A" V 5395 3380 50  0000 L CNN
F 2 "Diode_SMD:D_SMA" H 5350 3125 50  0001 C CNN
F 3 "http://www.jameco.com/Jameco/Products/ProdDS/1538777.pdf" H 5350 3300 50  0001 C CNN
	1    5350 3300
	0    1    1    0   
$EndComp
Wire Wire Line
	5350 3150 5200 3150
Wire Wire Line
	5200 3150 5200 3050
Connection ~ 5200 3050
Wire Wire Line
	5350 3450 5200 3450
Connection ~ 5200 3450
$Comp
L Diode:B340 D?
U 1 1
P 3000 2050
AR Path="/631D7D17/616A95BA" Ref="D?"  Part="1" 
AR Path="/612538A5/616A95BA" Ref="D49"  Part="1" 
F 0 "D49" V 2954 2130 50  0000 L CNN
F 1 "B340A" V 3045 2130 50  0000 L CNN
F 2 "Diode_SMD:D_SMA" H 3000 1875 50  0001 C CNN
F 3 "http://www.jameco.com/Jameco/Products/ProdDS/1538777.pdf" H 3000 2050 50  0001 C CNN
	1    3000 2050
	0    1    1    0   
$EndComp
Wire Wire Line
	3000 1900 3000 1800
Connection ~ 3000 1800
Wire Wire Line
	3000 1800 2900 1800
Connection ~ 2750 3500
Wire Wire Line
	2750 3500 3400 3500
Connection ~ 4400 3450
Wire Wire Line
	4400 3450 5200 3450
Connection ~ 3000 2200
Wire Wire Line
	3000 2200 2900 2200
Wire Wire Line
	4250 2100 4250 1200
Wire Wire Line
	4250 1200 3300 1200
Connection ~ 4250 2100
Connection ~ 3300 1200
$Comp
L Transistor_FET:SiS415DNT Q25
U 1 1
P 2400 2600
F 0 "Q25" V 2649 2600 50  0000 C CNN
F 1 "WSD30L40DN" V 2740 2600 50  0000 C CNN
F 2 "Package_SO:Vishay_PowerPAK_1212-8_Single" H 2600 2525 50  0001 L CIN
F 3 "https://www.vishay.com/docs/63684/sis415dnt.pdf" V 2400 2600 50  0001 L CNN
	1    2400 2600
	0    1    1    0   
$EndComp
Connection ~ 2600 2700
Wire Wire Line
	2600 2700 2600 2600
Wire Wire Line
	2200 2700 2000 2700
Wire Wire Line
	2000 1700 2000 2400
$Comp
L Device:R R89
U 1 1
P 2250 2400
F 0 "R89" V 2043 2400 50  0000 C CNN
F 1 "21.5k" V 2134 2400 50  0000 C CNN
F 2 "Resistor_SMD:R_0402_1005Metric" V 2180 2400 50  0001 C CNN
F 3 "~" H 2250 2400 50  0001 C CNN
	1    2250 2400
	0    1    1    0   
$EndComp
Wire Wire Line
	2100 2400 2000 2400
Connection ~ 2000 2400
Wire Wire Line
	2000 2400 2000 2700
Text Label 2700 2400 0    50   ~ 0
CUTOFF_GATE
Text Label 3250 4100 0    50   ~ 0
CUTOFF_GATE
$Comp
L Device:R R92
U 1 1
P 2550 2400
F 0 "R92" V 2343 2400 50  0000 C CNN
F 1 "10k" V 2434 2400 50  0000 C CNN
F 2 "Resistor_SMD:R_0402_1005Metric" V 2480 2400 50  0001 C CNN
F 3 "~" H 2550 2400 50  0001 C CNN
	1    2550 2400
	0    1    1    0   
$EndComp
Connection ~ 2400 2400
NoConn ~ 2450 5700
$Comp
L Transistor_FET:2N7002 Q26
U 1 1
P 3150 4300
F 0 "Q26" H 3354 4346 50  0000 L CNN
F 1 "2N7002" H 3354 4255 50  0000 L CNN
F 2 "Package_TO_SOT_SMD:SOT-23" H 3350 4225 50  0001 L CIN
F 3 "https://www.onsemi.com/pub/Collateral/NDS7002A-D.PDF" H 3150 4300 50  0001 L CNN
	1    3150 4300
	1    0    0    -1  
$EndComp
$Comp
L power:GND #PWR08
U 1 1
P 3250 4500
F 0 "#PWR08" H 3250 4250 50  0001 C CNN
F 1 "GND" H 3255 4327 50  0000 C CNN
F 2 "" H 3250 4500 50  0001 C CNN
F 3 "" H 3250 4500 50  0001 C CNN
	1    3250 4500
	1    0    0    -1  
$EndComp
$Comp
L Device:R R93
U 1 1
P 2900 4500
F 0 "R93" V 2693 4500 50  0000 C CNN
F 1 "10k" V 2784 4500 50  0000 C CNN
F 2 "Resistor_SMD:R_0402_1005Metric" V 2830 4500 50  0001 C CNN
F 3 "~" H 2900 4500 50  0001 C CNN
	1    2900 4500
	0    1    1    0   
$EndComp
Wire Wire Line
	2950 4300 2750 4300
Wire Wire Line
	2750 4300 2750 4500
Wire Wire Line
	3250 4500 3050 4500
Connection ~ 3250 4500
Wire Wire Line
	2500 4050 2750 4050
Wire Wire Line
	2750 4050 2750 4300
Connection ~ 2750 4300
$Comp
L power:GND #PWR0152
U 1 1
P 3350 5700
F 0 "#PWR0152" H 3350 5450 50  0001 C CNN
F 1 "GND" H 3355 5527 50  0000 C CNN
F 2 "" H 3350 5700 50  0001 C CNN
F 3 "" H 3350 5700 50  0001 C CNN
	1    3350 5700
	1    0    0    -1  
$EndComp
Text HLabel 2950 5700 0    50   Input ~ 0
BED_G
$Comp
L Device:R_Pack04 RN8
U 1 1
P 1400 4150
F 0 "RN8" V 983 4150 50  0000 C CNN
F 1 "10k" V 1074 4150 50  0000 C CNN
F 2 "Resistor_SMD:R_Array_Concave_4x0603" V 1675 4150 50  0001 C CNN
F 3 "~" H 1400 4150 50  0001 C CNN
	1    1400 4150
	0    -1   1    0   
$EndComp
$Comp
L power:GND #PWR067
U 1 1
P 1600 4300
F 0 "#PWR067" H 1600 4050 50  0001 C CNN
F 1 "GND" H 1605 4127 50  0000 C CNN
F 2 "" H 1600 4300 50  0001 C CNN
F 3 "" H 1600 4300 50  0001 C CNN
	1    1600 4300
	1    0    0    -1  
$EndComp
Wire Wire Line
	1600 3950 1600 4050
Connection ~ 1600 4050
Wire Wire Line
	1600 4050 1600 4150
Connection ~ 1600 4150
Wire Wire Line
	1600 4150 1600 4250
Connection ~ 1600 4250
Wire Wire Line
	1600 4250 1600 4300
Text HLabel 1200 3950 0    50   Input ~ 0
FAN2_G
Text HLabel 1200 4050 0    50   Input ~ 0
FAN1_G
Text HLabel 1200 4150 0    50   Input ~ 0
HEB_G
Text HLabel 1200 4250 0    50   Input ~ 0
HEA_G
$Comp
L Device:R R102
U 1 1
P 950 5350
F 0 "R102" V 850 5350 50  0000 C CNN
F 1 "10k" V 950 5350 50  0000 C CNN
F 2 "Resistor_SMD:R_0402_1005Metric" V 880 5350 50  0001 C CNN
F 3 "~" H 950 5350 50  0001 C CNN
	1    950  5350
	-1   0    0    1   
$EndComp
$Comp
L Device:R R101
U 1 1
P 750 5450
F 0 "R101" V 650 5450 50  0000 C CNN
F 1 "10k" V 750 5450 50  0000 C CNN
F 2 "Resistor_SMD:R_0402_1005Metric" V 680 5450 50  0001 C CNN
F 3 "~" H 750 5450 50  0001 C CNN
	1    750  5450
	-1   0    0    1   
$EndComp
Wire Wire Line
	950  5200 850  5200
Connection ~ 850  5200
Wire Wire Line
	850  5200 850  5300
Wire Wire Line
	750  5300 850  5300
Wire Wire Line
	1450 5500 950  5500
Wire Wire Line
	1450 5600 750  5600
Wire Wire Line
	1450 5700 1450 5900
Connection ~ 1450 5900
Text Label 1000 5800 2    50   ~ 0
5V_GATEDRIVE
Wire Wire Line
	1250 5900 1250 6000
Wire Wire Line
	1000 5800 950  5800
Wire Wire Line
	950  5800 950  5900
$Comp
L Connector_Generic:Conn_01x02 J?
U 1 1
P 1200 1700
AR Path="/63AE783B" Ref="J?"  Part="1" 
AR Path="/612538A5/63AE783B" Ref="J16"  Part="1" 
F 0 "J16" H 1280 1692 50  0000 L CNN
F 1 "Conn_01x02" H 1280 1601 50  0000 L CNN
F 2 "smoothieparts:XT30" H 1200 1700 50  0001 C CNN
F 3 "~" H 1200 1700 50  0001 C CNN
	1    1200 1700
	-1   0    0    -1  
$EndComp
Wire Wire Line
	1400 1700 1850 1700
Connection ~ 1850 1700
Wire Wire Line
	1400 1800 1850 1800
$EndSCHEMATC
